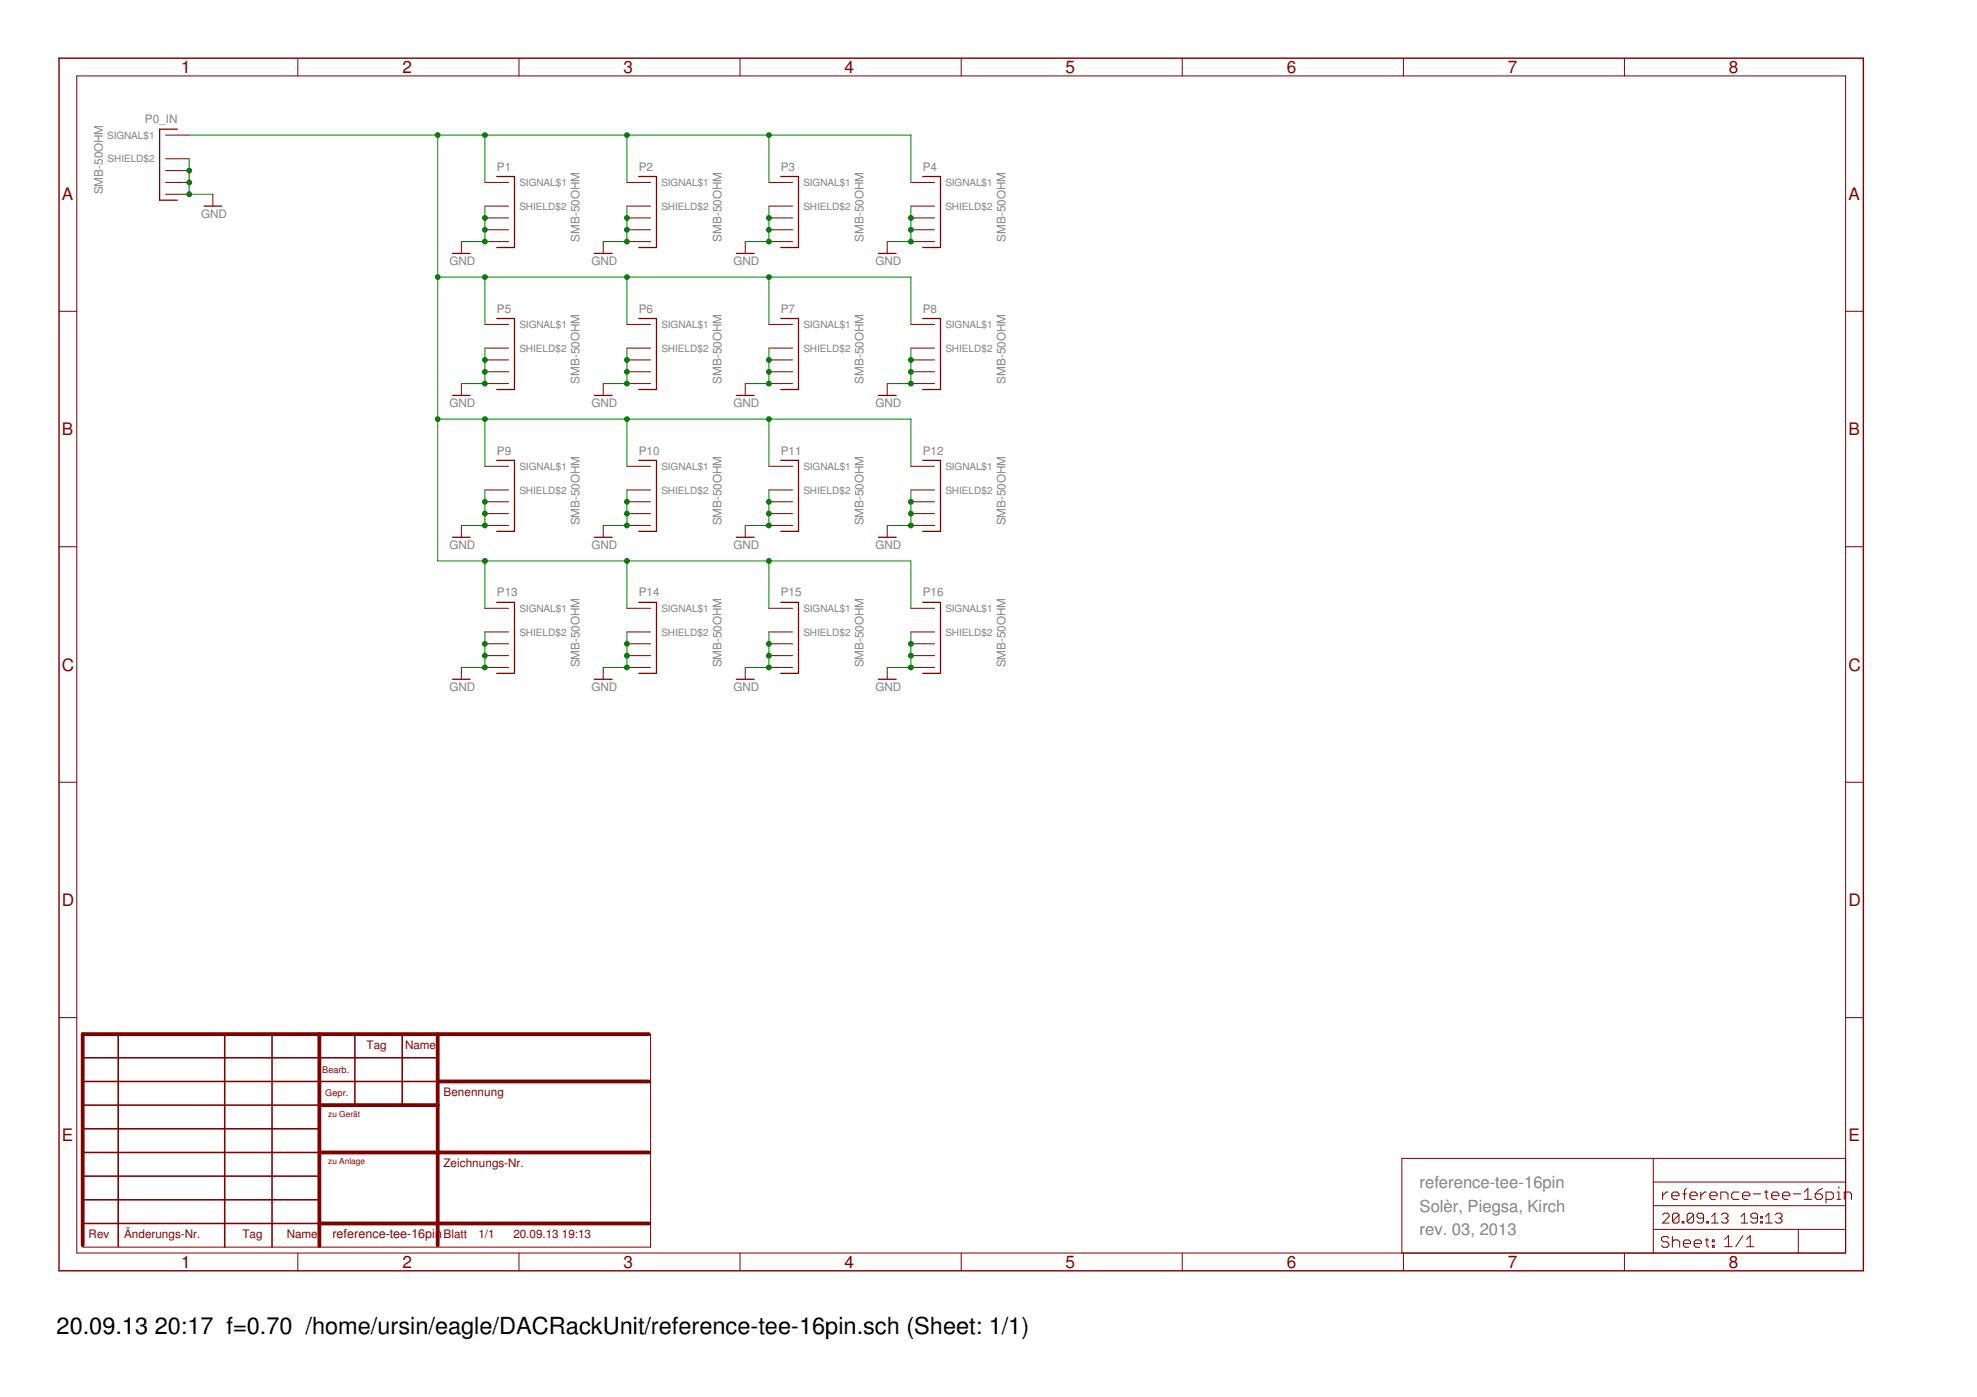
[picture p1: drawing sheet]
<?xml version="1.0" encoding="utf-8"?>
<!DOCTYPE eagle SYSTEM "eagle.dtd">
<eagle version="7.7.0">
<drawing>
<settings>
<setting alwaysvectorfont="no"/>
<setting verticaltext="up"/>
</settings>
<grid distance="0.1" unitdist="inch" unit="inch" style="lines" multiple="1" display="no" altdistance="0.01" altunitdist="inch" altunit="inch"/>
<schematic xreflabel="%F%N/%S.%C%R" xrefpart="/%S.%C%R">
<libraries>
<library name="parts">
<symbols>
<symbol name="SMB-50OHM">
<wire x1="-2.54" y1="3.81" x2="1.27" y2="3.81" width="0.254" layer="94"/>
<wire x1="1.27" y1="3.81" x2="1.27" y2="-11.43" width="0.254" layer="94"/>
<wire x1="1.27" y1="-11.43" x2="-2.54" y2="-11.43" width="0.254" layer="94"/>
<text x="-2.54" y="5.08" size="1.778" layer="95">&gt;NAME</text>
<text x="15.24" y="-10.16" size="1.778" layer="96" rot="R90">&gt;VALUE</text>
<pin name="SIGNAL$1" x="-5.08" y="2.54" visible="pin" length="middle"/>
<pin name="SHIELD$2" x="-5.08" y="-2.54" visible="pin" length="middle"/>
<pin name="SHIELD$3" x="-5.08" y="-5.08" visible="off" length="middle"/>
<pin name="SHIELD$4" x="-5.08" y="-7.62" visible="off" length="middle"/>
<pin name="SHIELD$5" x="-5.08" y="-10.16" visible="off" length="middle"/>
</symbol>
</symbols>
<devicesets>
<deviceset name="SMB-50OHM">
<gates>
<gate name="G$1" symbol="SMB-50OHM" x="0" y="0"/>
</gates>
<devices>
<device name="" package="B-30">
<connects>
<connect gate="G$1" pin="SHIELD$2" pad="P$2"/>
<connect gate="G$1" pin="SHIELD$3" pad="P$3"/>
<connect gate="G$1" pin="SHIELD$4" pad="P$4"/>
<connect gate="G$1" pin="SHIELD$5" pad="P$5"/>
<connect gate="G$1" pin="SIGNAL$1" pad="P$1"/>
</connects>
<technologies>
<technology name=""/>
</technologies>
</device>
</devices>
</deviceset>
</devicesets>
</library>
<library name="frames">
<symbols>
<symbol name="A3L-LOC">
<wire x1="288.29" y1="3.81" x2="342.265" y2="3.81" width="0.1016" layer="94"/>
<wire x1="342.265" y1="3.81" x2="373.38" y2="3.81" width="0.1016" layer="94"/>
<wire x1="373.38" y1="3.81" x2="383.54" y2="3.81" width="0.1016" layer="94"/>
<wire x1="383.54" y1="3.81" x2="383.54" y2="8.89" width="0.1016" layer="94"/>
<wire x1="383.54" y1="8.89" x2="383.54" y2="13.97" width="0.1016" layer="94"/>
<wire x1="383.54" y1="13.97" x2="383.54" y2="19.05" width="0.1016" layer="94"/>
<wire x1="383.54" y1="19.05" x2="383.54" y2="24.13" width="0.1016" layer="94"/>
<wire x1="288.29" y1="3.81" x2="288.29" y2="24.13" width="0.1016" layer="94"/>
<wire x1="288.29" y1="24.13" x2="342.265" y2="24.13" width="0.1016" layer="94"/>
<wire x1="342.265" y1="24.13" x2="383.54" y2="24.13" width="0.1016" layer="94"/>
<wire x1="373.38" y1="3.81" x2="373.38" y2="8.89" width="0.1016" layer="94"/>
<wire x1="373.38" y1="8.89" x2="383.54" y2="8.89" width="0.1016" layer="94"/>
<wire x1="373.38" y1="8.89" x2="342.265" y2="8.89" width="0.1016" layer="94"/>
<wire x1="342.265" y1="8.89" x2="342.265" y2="3.81" width="0.1016" layer="94"/>
<wire x1="342.265" y1="8.89" x2="342.265" y2="13.97" width="0.1016" layer="94"/>
<wire x1="342.265" y1="13.97" x2="383.54" y2="13.97" width="0.1016" layer="94"/>
<wire x1="342.265" y1="13.97" x2="342.265" y2="19.05" width="0.1016" layer="94"/>
<wire x1="342.265" y1="19.05" x2="383.54" y2="19.05" width="0.1016" layer="94"/>
<wire x1="342.265" y1="19.05" x2="342.265" y2="24.13" width="0.1016" layer="94"/>
<text x="344.17" y="15.24" size="2.54" layer="94" font="vector">&gt;DRAWING_NAME</text>
<text x="344.17" y="10.16" size="2.286" layer="94" font="vector">&gt;LAST_DATE_TIME</text>
<text x="357.505" y="5.08" size="2.54" layer="94" font="vector">&gt;SHEET</text>
<text x="343.916" y="4.953" size="2.54" layer="94" font="vector">Sheet:</text>
<frame x1="0" y1="0" x2="387.35" y2="260.35" columns="8" rows="5" layer="94"/>
</symbol>
<symbol name="DINA-DOC">
<wire x1="50.8" y1="0.254" x2="50.8254" y2="0" width="0.254" layer="94"/>
<wire x1="0" y1="40.64" x2="76.2" y2="40.64" width="0.3048" layer="94"/>
<wire x1="76.2" y1="35.56" x2="0" y2="35.56" width="0.3048" layer="94"/>
<wire x1="0" y1="30.48" x2="50.8" y2="30.48" width="0.3048" layer="94"/>
<wire x1="50.8" y1="25.4" x2="0" y2="25.4" width="0.3048" layer="94"/>
<wire x1="0" y1="20.32" x2="50.8" y2="20.32" width="0.3048" layer="94"/>
<wire x1="50.8" y1="15.24" x2="0" y2="15.24" width="0.3048" layer="94"/>
<wire x1="0" y1="10.16" x2="50.8" y2="10.16" width="0.3048" layer="94"/>
<wire x1="50.8" y1="5.08" x2="0" y2="5.08" width="0.3048" layer="94"/>
<wire x1="7.62" y1="0.127" x2="7.62" y2="45.72" width="0.3048" layer="94"/>
<wire x1="30.48" y1="45.72" x2="30.48" y2="0" width="0.3048" layer="94"/>
<wire x1="40.64" y1="0" x2="40.64" y2="45.72" width="0.3048" layer="94"/>
<wire x1="58.42" y1="45.72" x2="58.42" y2="30.48" width="0.3048" layer="94"/>
<wire x1="68.58" y1="30.48" x2="68.58" y2="45.72" width="0.3048" layer="94"/>
<wire x1="50.8" y1="45.72" x2="50.8" y2="30.48" width="0.8128" layer="94"/>
<wire x1="76.2" y1="0.381" x2="76.2" y2="30.48" width="0.8128" layer="94"/>
<wire x1="76.2" y1="30.48" x2="50.8" y2="30.48" width="0.8128" layer="94"/>
<wire x1="76.2" y1="30.48" x2="76.2" y2="35.56" width="0.8128" layer="94"/>
<wire x1="50.8" y1="30.48" x2="50.8" y2="20.32" width="0.8128" layer="94"/>
<wire x1="50.8" y1="20.32" x2="121.539" y2="20.32" width="0.8128" layer="94"/>
<wire x1="50.8" y1="20.32" x2="50.8" y2="5.08" width="0.8128" layer="94"/>
<wire x1="121.539" y1="5.08" x2="50.8" y2="5.08" width="0.8128" layer="94"/>
<wire x1="50.8" y1="5.08" x2="50.8" y2="0.254" width="0.8128" layer="94"/>
<wire x1="76.2" y1="35.56" x2="121.539" y2="35.56" width="0.8128" layer="94"/>
<wire x1="76.2" y1="35.56" x2="76.2" y2="45.72" width="0.8128" layer="94"/>
<wire x1="121.539" y1="45.72" x2="0" y2="45.72" width="0.8128" layer="94"/>
<wire x1="0" y1="45.72" x2="0" y2="0.381" width="0.8128" layer="94"/>
<wire x1="0" y1="0" x2="121.92" y2="0" width="0.1016" layer="94"/>
<wire x1="121.92" y1="0" x2="121.92" y2="45.72" width="0.1016" layer="94"/>
<text x="1.27" y="1.905" size="1.778" layer="94">Rev</text>
<text x="8.89" y="1.905" size="1.778" layer="94">Änderungs-Nr.</text>
<text x="34.29" y="1.905" size="1.778" layer="94">Tag</text>
<text x="43.815" y="1.905" size="1.778" layer="94">Name</text>
<text x="51.435" y="37.465" size="1.397" layer="94">Bearb.</text>
<text x="52.07" y="32.385" size="1.397" layer="94">Gepr.</text>
<text x="60.96" y="42.545" size="1.778" layer="94">Tag</text>
<text x="69.215" y="42.545" size="1.778" layer="94">Name</text>
<text x="77.47" y="32.385" size="1.778" layer="94">Benennung</text>
<text x="77.47" y="17.145" size="1.778" layer="94">Zeichnungs-Nr.</text>
<text x="53.594" y="1.8796" size="1.905" layer="94">&gt;DRAWING_NAME</text>
<text x="52.705" y="27.94" size="1.27" layer="94">zu Gerät</text>
<text x="52.705" y="17.78" size="1.27" layer="94">zu Anlage</text>
<text x="84.963" y="1.905" size="1.778" layer="94">&gt;SHEET</text>
<text x="92.456" y="1.905" size="1.778" layer="94">&gt;LAST_DATE_TIME</text>
<text x="77.47" y="1.905" size="1.778" layer="94">Blatt</text>
</symbol>
</symbols>
<devicesets>
<deviceset name="A3L-LOC" prefix="FRAME" uservalue="yes">
<gates>
<gate name="G$1" symbol="A3L-LOC" x="0" y="0"/>
</gates>
<devices>
<device name="">
<technologies>
<technology name=""/>
</technologies>
</device>
</devices>
</deviceset>
<deviceset name="DINA-DOC" prefix="FRAME" uservalue="yes">
<gates>
<gate name="G$1" symbol="DINA-DOC" x="0" y="0"/>
</gates>
<devices>
<device name="">
<technologies>
<technology name=""/>
</technologies>
</device>
</devices>
</deviceset>
</devicesets>
</library>
<library name="supply1">
<symbols>
<symbol name="GND">
<wire x1="-1.905" y1="0" x2="1.905" y2="0" width="0.254" layer="94"/>
<text x="-2.54" y="-2.54" size="1.778" layer="96">&gt;VALUE</text>
<pin name="GND" x="0" y="2.54" visible="off" length="short" direction="sup" rot="R270"/>
</symbol>
</symbols>
<devicesets>
<deviceset name="GND" prefix="GND">
<gates>
<gate name="1" symbol="GND" x="0" y="0"/>
</gates>
<devices>
<device name="">
<technologies>
<technology name=""/>
</technologies>
</device>
</devices>
</deviceset>
</devicesets>
</library>
</libraries>
<attributes>
</attributes>
<variantdefs>
</variantdefs>
<classes>
<class number="0" name="default" width="0" drill="0">
</class>
</classes>
<parts>
<part name="P0_IN" library="parts" deviceset="SMB-50OHM" device=""/>
<part name="FRAME1" library="frames" deviceset="A3L-LOC" device="" value="D3"/>
<part name="P1" library="parts" deviceset="SMB-50OHM" device=""/>
<part name="P2" library="parts" deviceset="SMB-50OHM" device=""/>
<part name="P3" library="parts" deviceset="SMB-50OHM" device=""/>
<part name="P4" library="parts" deviceset="SMB-50OHM" device=""/>
<part name="P5" library="parts" deviceset="SMB-50OHM" device=""/>
<part name="P6" library="parts" deviceset="SMB-50OHM" device=""/>
<part name="P7" library="parts" deviceset="SMB-50OHM" device=""/>
<part name="P8" library="parts" deviceset="SMB-50OHM" device=""/>
<part name="P9" library="parts" deviceset="SMB-50OHM" device=""/>
<part name="P10" library="parts" deviceset="SMB-50OHM" device=""/>
<part name="P11" library="parts" deviceset="SMB-50OHM" device=""/>
<part name="P12" library="parts" deviceset="SMB-50OHM" device=""/>
<part name="P13" library="parts" deviceset="SMB-50OHM" device=""/>
<part name="P14" library="parts" deviceset="SMB-50OHM" device=""/>
<part name="P15" library="parts" deviceset="SMB-50OHM" device=""/>
<part name="GND1" library="supply1" deviceset="GND" device=""/>
<part name="GND2" library="supply1" deviceset="GND" device=""/>
<part name="GND3" library="supply1" deviceset="GND" device=""/>
<part name="GND4" library="supply1" deviceset="GND" device=""/>
<part name="GND5" library="supply1" deviceset="GND" device=""/>
<part name="GND6" library="supply1" deviceset="GND" device=""/>
<part name="GND7" library="supply1" deviceset="GND" device=""/>
<part name="GND8" library="supply1" deviceset="GND" device=""/>
<part name="GND9" library="supply1" deviceset="GND" device=""/>
<part name="GND10" library="supply1" deviceset="GND" device=""/>
<part name="GND11" library="supply1" deviceset="GND" device=""/>
<part name="GND12" library="supply1" deviceset="GND" device=""/>
<part name="GND13" library="supply1" deviceset="GND" device=""/>
<part name="GND14" library="supply1" deviceset="GND" device=""/>
<part name="GND15" library="supply1" deviceset="GND" device=""/>
<part name="GND16" library="supply1" deviceset="GND" device=""/>
<part name="P16" library="parts" deviceset="SMB-50OHM" device=""/>
<part name="GND17" library="supply1" deviceset="GND" device=""/>
<part name="FRAME2" library="frames" deviceset="DINA-DOC" device="" value="DF21"/>
</parts>
<sheets>
<sheet>
<plain>
<text x="292.1" y="17.78" size="2.54" layer="97">reference-tee-16pin</text>
<text x="292.1" y="12.7" size="2.54" layer="97">Solèr, Piegsa, Kirch</text>
<text x="292.1" y="7.62" size="2.54" layer="97">rev. 03, 2013</text>
</plain>
<instances>
<instance part="P0_IN" gate="G$1" x="22.86" y="241.3" rot="MR0"/>
<instance part="FRAME1" gate="G$1" x="0" y="0"/>
<instance part="P1" gate="G$1" x="96.52" y="231.14"/>
<instance part="P2" gate="G$1" x="127" y="231.14"/>
<instance part="P3" gate="G$1" x="157.48" y="231.14"/>
<instance part="P4" gate="G$1" x="187.96" y="231.14"/>
<instance part="P5" gate="G$1" x="96.52" y="200.66"/>
<instance part="P6" gate="G$1" x="127" y="200.66"/>
<instance part="P7" gate="G$1" x="157.48" y="200.66"/>
<instance part="P8" gate="G$1" x="187.96" y="200.66"/>
<instance part="P9" gate="G$1" x="96.52" y="170.18"/>
<instance part="P10" gate="G$1" x="127" y="170.18"/>
<instance part="P11" gate="G$1" x="157.48" y="170.18"/>
<instance part="P12" gate="G$1" x="187.96" y="170.18"/>
<instance part="P13" gate="G$1" x="96.52" y="139.7"/>
<instance part="P14" gate="G$1" x="127" y="139.7"/>
<instance part="P15" gate="G$1" x="157.48" y="139.7"/>
<instance part="GND1" gate="1" x="33.02" y="228.6"/>
<instance part="GND2" gate="1" x="86.36" y="218.44"/>
<instance part="GND3" gate="1" x="116.84" y="218.44"/>
<instance part="GND4" gate="1" x="147.32" y="218.44"/>
<instance part="GND5" gate="1" x="177.8" y="218.44"/>
<instance part="GND6" gate="1" x="86.36" y="187.96"/>
<instance part="GND7" gate="1" x="116.84" y="187.96"/>
<instance part="GND8" gate="1" x="147.32" y="187.96"/>
<instance part="GND9" gate="1" x="177.8" y="187.96"/>
<instance part="GND10" gate="1" x="86.36" y="157.48"/>
<instance part="GND11" gate="1" x="116.84" y="157.48"/>
<instance part="GND12" gate="1" x="147.32" y="157.48"/>
<instance part="GND13" gate="1" x="177.8" y="157.48"/>
<instance part="GND14" gate="1" x="86.36" y="127"/>
<instance part="GND15" gate="1" x="116.84" y="127"/>
<instance part="GND16" gate="1" x="147.32" y="127"/>
<instance part="P16" gate="G$1" x="187.96" y="139.7"/>
<instance part="GND17" gate="1" x="177.8" y="127"/>
<instance part="FRAME2" gate="G$1" x="5.08" y="5.08"/>
</instances>
<busses>
</busses>
<nets>
<net name="GND" class="0">
<segment>
<wire x1="91.44" y1="228.6" x2="91.44" y2="226.06" width="0.1524" layer="91"/>
<wire x1="91.44" y1="226.06" x2="91.44" y2="223.52" width="0.1524" layer="91"/>
<wire x1="91.44" y1="223.52" x2="91.44" y2="220.98" width="0.1524" layer="91"/>
<wire x1="86.36" y1="220.98" x2="91.44" y2="220.98" width="0.1524" layer="91"/>
<junction x="91.44" y="226.06"/>
<junction x="91.44" y="223.52"/>
<junction x="91.44" y="220.98"/>
<pinref part="P1" gate="G$1" pin="SHIELD$5"/>
<pinref part="P1" gate="G$1" pin="SHIELD$2"/>
<pinref part="P1" gate="G$1" pin="SHIELD$3"/>
<pinref part="P1" gate="G$1" pin="SHIELD$4"/>
<pinref part="GND2" gate="1" pin="GND"/>
</segment>
<segment>
<wire x1="121.92" y1="228.6" x2="121.92" y2="226.06" width="0.1524" layer="91"/>
<wire x1="121.92" y1="226.06" x2="121.92" y2="223.52" width="0.1524" layer="91"/>
<wire x1="121.92" y1="223.52" x2="121.92" y2="220.98" width="0.1524" layer="91"/>
<wire x1="116.84" y1="220.98" x2="121.92" y2="220.98" width="0.1524" layer="91"/>
<junction x="121.92" y="223.52"/>
<junction x="121.92" y="226.06"/>
<junction x="121.92" y="220.98"/>
<pinref part="P2" gate="G$1" pin="SHIELD$5"/>
<pinref part="P2" gate="G$1" pin="SHIELD$4"/>
<pinref part="P2" gate="G$1" pin="SHIELD$3"/>
<pinref part="P2" gate="G$1" pin="SHIELD$2"/>
<pinref part="GND3" gate="1" pin="GND"/>
</segment>
<segment>
<wire x1="152.4" y1="228.6" x2="152.4" y2="226.06" width="0.1524" layer="91"/>
<wire x1="152.4" y1="226.06" x2="152.4" y2="223.52" width="0.1524" layer="91"/>
<wire x1="152.4" y1="223.52" x2="152.4" y2="220.98" width="0.1524" layer="91"/>
<wire x1="147.32" y1="220.98" x2="152.4" y2="220.98" width="0.1524" layer="91"/>
<junction x="152.4" y="226.06"/>
<junction x="152.4" y="223.52"/>
<junction x="152.4" y="220.98"/>
<pinref part="P3" gate="G$1" pin="SHIELD$5"/>
<pinref part="P3" gate="G$1" pin="SHIELD$2"/>
<pinref part="P3" gate="G$1" pin="SHIELD$3"/>
<pinref part="P3" gate="G$1" pin="SHIELD$4"/>
<pinref part="GND4" gate="1" pin="GND"/>
</segment>
<segment>
<wire x1="182.88" y1="228.6" x2="182.88" y2="226.06" width="0.1524" layer="91"/>
<wire x1="182.88" y1="226.06" x2="182.88" y2="223.52" width="0.1524" layer="91"/>
<wire x1="182.88" y1="223.52" x2="182.88" y2="220.98" width="0.1524" layer="91"/>
<wire x1="177.8" y1="220.98" x2="182.88" y2="220.98" width="0.1524" layer="91"/>
<junction x="182.88" y="223.52"/>
<junction x="182.88" y="226.06"/>
<junction x="182.88" y="220.98"/>
<pinref part="P4" gate="G$1" pin="SHIELD$5"/>
<pinref part="P4" gate="G$1" pin="SHIELD$4"/>
<pinref part="P4" gate="G$1" pin="SHIELD$3"/>
<pinref part="P4" gate="G$1" pin="SHIELD$2"/>
<pinref part="GND5" gate="1" pin="GND"/>
</segment>
<segment>
<wire x1="91.44" y1="198.12" x2="91.44" y2="195.58" width="0.1524" layer="91"/>
<wire x1="91.44" y1="195.58" x2="91.44" y2="193.04" width="0.1524" layer="91"/>
<wire x1="91.44" y1="193.04" x2="91.44" y2="190.5" width="0.1524" layer="91"/>
<wire x1="86.36" y1="190.5" x2="91.44" y2="190.5" width="0.1524" layer="91"/>
<junction x="91.44" y="193.04"/>
<junction x="91.44" y="195.58"/>
<junction x="91.44" y="190.5"/>
<pinref part="P5" gate="G$1" pin="SHIELD$5"/>
<pinref part="P5" gate="G$1" pin="SHIELD$4"/>
<pinref part="P5" gate="G$1" pin="SHIELD$3"/>
<pinref part="P5" gate="G$1" pin="SHIELD$2"/>
<pinref part="GND6" gate="1" pin="GND"/>
</segment>
<segment>
<wire x1="121.92" y1="198.12" x2="121.92" y2="195.58" width="0.1524" layer="91"/>
<wire x1="121.92" y1="195.58" x2="121.92" y2="193.04" width="0.1524" layer="91"/>
<wire x1="121.92" y1="193.04" x2="121.92" y2="190.5" width="0.1524" layer="91"/>
<wire x1="116.84" y1="190.5" x2="121.92" y2="190.5" width="0.1524" layer="91"/>
<junction x="121.92" y="195.58"/>
<junction x="121.92" y="193.04"/>
<junction x="121.92" y="190.5"/>
<pinref part="P6" gate="G$1" pin="SHIELD$5"/>
<pinref part="P6" gate="G$1" pin="SHIELD$2"/>
<pinref part="P6" gate="G$1" pin="SHIELD$3"/>
<pinref part="P6" gate="G$1" pin="SHIELD$4"/>
<pinref part="GND7" gate="1" pin="GND"/>
</segment>
<segment>
<wire x1="152.4" y1="198.12" x2="152.4" y2="195.58" width="0.1524" layer="91"/>
<wire x1="152.4" y1="195.58" x2="152.4" y2="193.04" width="0.1524" layer="91"/>
<wire x1="152.4" y1="193.04" x2="152.4" y2="190.5" width="0.1524" layer="91"/>
<wire x1="147.32" y1="190.5" x2="152.4" y2="190.5" width="0.1524" layer="91"/>
<junction x="152.4" y="193.04"/>
<junction x="152.4" y="195.58"/>
<junction x="152.4" y="190.5"/>
<pinref part="P7" gate="G$1" pin="SHIELD$5"/>
<pinref part="P7" gate="G$1" pin="SHIELD$4"/>
<pinref part="P7" gate="G$1" pin="SHIELD$3"/>
<pinref part="P7" gate="G$1" pin="SHIELD$2"/>
<pinref part="GND8" gate="1" pin="GND"/>
</segment>
<segment>
<wire x1="182.88" y1="198.12" x2="182.88" y2="195.58" width="0.1524" layer="91"/>
<wire x1="182.88" y1="195.58" x2="182.88" y2="193.04" width="0.1524" layer="91"/>
<wire x1="182.88" y1="193.04" x2="182.88" y2="190.5" width="0.1524" layer="91"/>
<wire x1="177.8" y1="190.5" x2="182.88" y2="190.5" width="0.1524" layer="91"/>
<junction x="182.88" y="195.58"/>
<junction x="182.88" y="193.04"/>
<junction x="182.88" y="190.5"/>
<pinref part="P8" gate="G$1" pin="SHIELD$5"/>
<pinref part="P8" gate="G$1" pin="SHIELD$2"/>
<pinref part="P8" gate="G$1" pin="SHIELD$3"/>
<pinref part="P8" gate="G$1" pin="SHIELD$4"/>
<pinref part="GND9" gate="1" pin="GND"/>
</segment>
<segment>
<wire x1="91.44" y1="167.64" x2="91.44" y2="165.1" width="0.1524" layer="91"/>
<wire x1="91.44" y1="165.1" x2="91.44" y2="162.56" width="0.1524" layer="91"/>
<wire x1="91.44" y1="162.56" x2="91.44" y2="160.02" width="0.1524" layer="91"/>
<wire x1="86.36" y1="160.02" x2="91.44" y2="160.02" width="0.1524" layer="91"/>
<junction x="91.44" y="165.1"/>
<junction x="91.44" y="162.56"/>
<junction x="91.44" y="160.02"/>
<pinref part="P9" gate="G$1" pin="SHIELD$5"/>
<pinref part="P9" gate="G$1" pin="SHIELD$2"/>
<pinref part="P9" gate="G$1" pin="SHIELD$3"/>
<pinref part="P9" gate="G$1" pin="SHIELD$4"/>
<pinref part="GND10" gate="1" pin="GND"/>
</segment>
<segment>
<wire x1="121.92" y1="167.64" x2="121.92" y2="165.1" width="0.1524" layer="91"/>
<wire x1="121.92" y1="165.1" x2="121.92" y2="162.56" width="0.1524" layer="91"/>
<wire x1="121.92" y1="162.56" x2="121.92" y2="160.02" width="0.1524" layer="91"/>
<wire x1="116.84" y1="160.02" x2="121.92" y2="160.02" width="0.1524" layer="91"/>
<junction x="121.92" y="162.56"/>
<junction x="121.92" y="165.1"/>
<junction x="121.92" y="160.02"/>
<pinref part="P10" gate="G$1" pin="SHIELD$5"/>
<pinref part="P10" gate="G$1" pin="SHIELD$4"/>
<pinref part="P10" gate="G$1" pin="SHIELD$3"/>
<pinref part="P10" gate="G$1" pin="SHIELD$2"/>
<pinref part="GND11" gate="1" pin="GND"/>
</segment>
<segment>
<wire x1="152.4" y1="167.64" x2="152.4" y2="165.1" width="0.1524" layer="91"/>
<wire x1="152.4" y1="165.1" x2="152.4" y2="162.56" width="0.1524" layer="91"/>
<wire x1="152.4" y1="162.56" x2="152.4" y2="160.02" width="0.1524" layer="91"/>
<wire x1="147.32" y1="160.02" x2="152.4" y2="160.02" width="0.1524" layer="91"/>
<junction x="152.4" y="165.1"/>
<junction x="152.4" y="162.56"/>
<junction x="152.4" y="160.02"/>
<pinref part="P11" gate="G$1" pin="SHIELD$5"/>
<pinref part="P11" gate="G$1" pin="SHIELD$2"/>
<pinref part="P11" gate="G$1" pin="SHIELD$3"/>
<pinref part="P11" gate="G$1" pin="SHIELD$4"/>
<pinref part="GND12" gate="1" pin="GND"/>
</segment>
<segment>
<wire x1="182.88" y1="167.64" x2="182.88" y2="165.1" width="0.1524" layer="91"/>
<wire x1="182.88" y1="165.1" x2="182.88" y2="162.56" width="0.1524" layer="91"/>
<wire x1="182.88" y1="162.56" x2="182.88" y2="160.02" width="0.1524" layer="91"/>
<wire x1="177.8" y1="160.02" x2="182.88" y2="160.02" width="0.1524" layer="91"/>
<junction x="182.88" y="162.56"/>
<junction x="182.88" y="165.1"/>
<junction x="182.88" y="160.02"/>
<pinref part="P12" gate="G$1" pin="SHIELD$5"/>
<pinref part="P12" gate="G$1" pin="SHIELD$4"/>
<pinref part="P12" gate="G$1" pin="SHIELD$3"/>
<pinref part="P12" gate="G$1" pin="SHIELD$2"/>
<pinref part="GND13" gate="1" pin="GND"/>
</segment>
<segment>
<wire x1="91.44" y1="137.16" x2="91.44" y2="134.62" width="0.1524" layer="91"/>
<wire x1="91.44" y1="134.62" x2="91.44" y2="132.08" width="0.1524" layer="91"/>
<wire x1="91.44" y1="132.08" x2="91.44" y2="129.54" width="0.1524" layer="91"/>
<wire x1="86.36" y1="129.54" x2="91.44" y2="129.54" width="0.1524" layer="91"/>
<junction x="91.44" y="134.62"/>
<junction x="91.44" y="132.08"/>
<junction x="91.44" y="129.54"/>
<pinref part="P13" gate="G$1" pin="SHIELD$5"/>
<pinref part="P13" gate="G$1" pin="SHIELD$2"/>
<pinref part="P13" gate="G$1" pin="SHIELD$3"/>
<pinref part="P13" gate="G$1" pin="SHIELD$4"/>
<pinref part="GND14" gate="1" pin="GND"/>
</segment>
<segment>
<wire x1="121.92" y1="137.16" x2="121.92" y2="134.62" width="0.1524" layer="91"/>
<wire x1="121.92" y1="134.62" x2="121.92" y2="132.08" width="0.1524" layer="91"/>
<wire x1="121.92" y1="132.08" x2="121.92" y2="129.54" width="0.1524" layer="91"/>
<wire x1="116.84" y1="129.54" x2="121.92" y2="129.54" width="0.1524" layer="91"/>
<junction x="121.92" y="132.08"/>
<junction x="121.92" y="134.62"/>
<junction x="121.92" y="129.54"/>
<pinref part="P14" gate="G$1" pin="SHIELD$5"/>
<pinref part="P14" gate="G$1" pin="SHIELD$4"/>
<pinref part="P14" gate="G$1" pin="SHIELD$3"/>
<pinref part="P14" gate="G$1" pin="SHIELD$2"/>
<pinref part="GND15" gate="1" pin="GND"/>
</segment>
<segment>
<wire x1="152.4" y1="137.16" x2="152.4" y2="134.62" width="0.1524" layer="91"/>
<wire x1="152.4" y1="134.62" x2="152.4" y2="132.08" width="0.1524" layer="91"/>
<wire x1="152.4" y1="132.08" x2="152.4" y2="129.54" width="0.1524" layer="91"/>
<wire x1="147.32" y1="129.54" x2="152.4" y2="129.54" width="0.1524" layer="91"/>
<junction x="152.4" y="134.62"/>
<junction x="152.4" y="132.08"/>
<junction x="152.4" y="129.54"/>
<pinref part="P15" gate="G$1" pin="SHIELD$5"/>
<pinref part="P15" gate="G$1" pin="SHIELD$2"/>
<pinref part="P15" gate="G$1" pin="SHIELD$3"/>
<pinref part="P15" gate="G$1" pin="SHIELD$4"/>
<pinref part="GND16" gate="1" pin="GND"/>
</segment>
<segment>
<wire x1="27.94" y1="231.14" x2="27.94" y2="233.68" width="0.1524" layer="91"/>
<wire x1="27.94" y1="233.68" x2="27.94" y2="236.22" width="0.1524" layer="91"/>
<wire x1="27.94" y1="236.22" x2="27.94" y2="238.76" width="0.1524" layer="91"/>
<wire x1="27.94" y1="231.14" x2="33.02" y2="231.14" width="0.1524" layer="91"/>
<junction x="27.94" y="233.68"/>
<junction x="27.94" y="236.22"/>
<junction x="27.94" y="231.14"/>
<pinref part="P0_IN" gate="G$1" pin="SHIELD$5"/>
<pinref part="P0_IN" gate="G$1" pin="SHIELD$4"/>
<pinref part="P0_IN" gate="G$1" pin="SHIELD$3"/>
<pinref part="P0_IN" gate="G$1" pin="SHIELD$2"/>
<pinref part="GND1" gate="1" pin="GND"/>
</segment>
<segment>
<wire x1="182.88" y1="137.16" x2="182.88" y2="134.62" width="0.1524" layer="91"/>
<wire x1="182.88" y1="134.62" x2="182.88" y2="132.08" width="0.1524" layer="91"/>
<wire x1="182.88" y1="132.08" x2="182.88" y2="129.54" width="0.1524" layer="91"/>
<wire x1="182.88" y1="129.54" x2="177.8" y2="129.54" width="0.1524" layer="91"/>
<junction x="182.88" y="134.62"/>
<junction x="182.88" y="132.08"/>
<junction x="182.88" y="129.54"/>
<pinref part="P16" gate="G$1" pin="SHIELD$2"/>
<pinref part="P16" gate="G$1" pin="SHIELD$3"/>
<pinref part="P16" gate="G$1" pin="SHIELD$4"/>
<pinref part="P16" gate="G$1" pin="SHIELD$5"/>
<pinref part="GND17" gate="1" pin="GND"/>
</segment>
</net>
<net name="N$1" class="0">
<segment>
<wire x1="152.4" y1="142.24" x2="152.4" y2="152.4" width="0.1524" layer="91"/>
<wire x1="152.4" y1="152.4" x2="121.92" y2="152.4" width="0.1524" layer="91"/>
<wire x1="121.92" y1="142.24" x2="121.92" y2="152.4" width="0.1524" layer="91"/>
<wire x1="121.92" y1="152.4" x2="91.44" y2="152.4" width="0.1524" layer="91"/>
<wire x1="91.44" y1="142.24" x2="91.44" y2="152.4" width="0.1524" layer="91"/>
<wire x1="182.88" y1="172.72" x2="182.88" y2="182.88" width="0.1524" layer="91"/>
<wire x1="182.88" y1="182.88" x2="152.4" y2="182.88" width="0.1524" layer="91"/>
<wire x1="152.4" y1="172.72" x2="152.4" y2="182.88" width="0.1524" layer="91"/>
<wire x1="152.4" y1="182.88" x2="121.92" y2="182.88" width="0.1524" layer="91"/>
<wire x1="121.92" y1="172.72" x2="121.92" y2="182.88" width="0.1524" layer="91"/>
<wire x1="121.92" y1="182.88" x2="91.44" y2="182.88" width="0.1524" layer="91"/>
<wire x1="91.44" y1="172.72" x2="91.44" y2="182.88" width="0.1524" layer="91"/>
<wire x1="91.44" y1="182.88" x2="81.28" y2="182.88" width="0.1524" layer="91"/>
<wire x1="81.28" y1="243.84" x2="91.44" y2="243.84" width="0.1524" layer="91"/>
<wire x1="91.44" y1="233.68" x2="91.44" y2="243.84" width="0.1524" layer="91"/>
<wire x1="91.44" y1="243.84" x2="121.92" y2="243.84" width="0.1524" layer="91"/>
<wire x1="121.92" y1="233.68" x2="121.92" y2="243.84" width="0.1524" layer="91"/>
<wire x1="121.92" y1="243.84" x2="152.4" y2="243.84" width="0.1524" layer="91"/>
<wire x1="152.4" y1="233.68" x2="152.4" y2="243.84" width="0.1524" layer="91"/>
<wire x1="152.4" y1="243.84" x2="182.88" y2="243.84" width="0.1524" layer="91"/>
<wire x1="182.88" y1="243.84" x2="182.88" y2="233.68" width="0.1524" layer="91"/>
<wire x1="27.94" y1="243.84" x2="81.28" y2="243.84" width="0.1524" layer="91"/>
<wire x1="81.28" y1="243.84" x2="81.28" y2="213.36" width="0.1524" layer="91"/>
<wire x1="81.28" y1="213.36" x2="91.44" y2="213.36" width="0.1524" layer="91"/>
<wire x1="91.44" y1="203.2" x2="91.44" y2="213.36" width="0.1524" layer="91"/>
<wire x1="91.44" y1="213.36" x2="121.92" y2="213.36" width="0.1524" layer="91"/>
<wire x1="121.92" y1="203.2" x2="121.92" y2="213.36" width="0.1524" layer="91"/>
<wire x1="121.92" y1="213.36" x2="152.4" y2="213.36" width="0.1524" layer="91"/>
<wire x1="152.4" y1="203.2" x2="152.4" y2="213.36" width="0.1524" layer="91"/>
<wire x1="152.4" y1="213.36" x2="182.88" y2="213.36" width="0.1524" layer="91"/>
<wire x1="182.88" y1="203.2" x2="182.88" y2="213.36" width="0.1524" layer="91"/>
<wire x1="81.28" y1="213.36" x2="81.28" y2="182.88" width="0.1524" layer="91"/>
<wire x1="91.44" y1="152.4" x2="81.28" y2="152.4" width="0.1524" layer="91"/>
<wire x1="81.28" y1="152.4" x2="81.28" y2="182.88" width="0.1524" layer="91"/>
<wire x1="152.4" y1="152.4" x2="182.88" y2="152.4" width="0.1524" layer="91"/>
<wire x1="182.88" y1="152.4" x2="182.88" y2="142.24" width="0.1524" layer="91"/>
<junction x="121.92" y="152.4"/>
<junction x="91.44" y="152.4"/>
<junction x="91.44" y="182.88"/>
<junction x="121.92" y="182.88"/>
<junction x="152.4" y="182.88"/>
<junction x="81.28" y="182.88"/>
<junction x="81.28" y="213.36"/>
<junction x="91.44" y="213.36"/>
<junction x="121.92" y="213.36"/>
<junction x="152.4" y="213.36"/>
<junction x="81.28" y="243.84"/>
<junction x="91.44" y="243.84"/>
<junction x="121.92" y="243.84"/>
<junction x="152.4" y="243.84"/>
<junction x="152.4" y="152.4"/>
<pinref part="P15" gate="G$1" pin="SIGNAL$1"/>
<pinref part="P14" gate="G$1" pin="SIGNAL$1"/>
<pinref part="P13" gate="G$1" pin="SIGNAL$1"/>
<pinref part="P12" gate="G$1" pin="SIGNAL$1"/>
<pinref part="P11" gate="G$1" pin="SIGNAL$1"/>
<pinref part="P10" gate="G$1" pin="SIGNAL$1"/>
<pinref part="P0_IN" gate="G$1" pin="SIGNAL$1"/>
<pinref part="P1" gate="G$1" pin="SIGNAL$1"/>
<pinref part="P2" gate="G$1" pin="SIGNAL$1"/>
<pinref part="P3" gate="G$1" pin="SIGNAL$1"/>
<pinref part="P4" gate="G$1" pin="SIGNAL$1"/>
<pinref part="P5" gate="G$1" pin="SIGNAL$1"/>
<pinref part="P6" gate="G$1" pin="SIGNAL$1"/>
<pinref part="P7" gate="G$1" pin="SIGNAL$1"/>
<pinref part="P8" gate="G$1" pin="SIGNAL$1"/>
<pinref part="P9" gate="G$1" pin="SIGNAL$1"/>
<pinref part="P16" gate="G$1" pin="SIGNAL$1"/>
</segment>
</net>
</nets>
</sheet>
</sheets>
</schematic>
</drawing>
</eagle>
